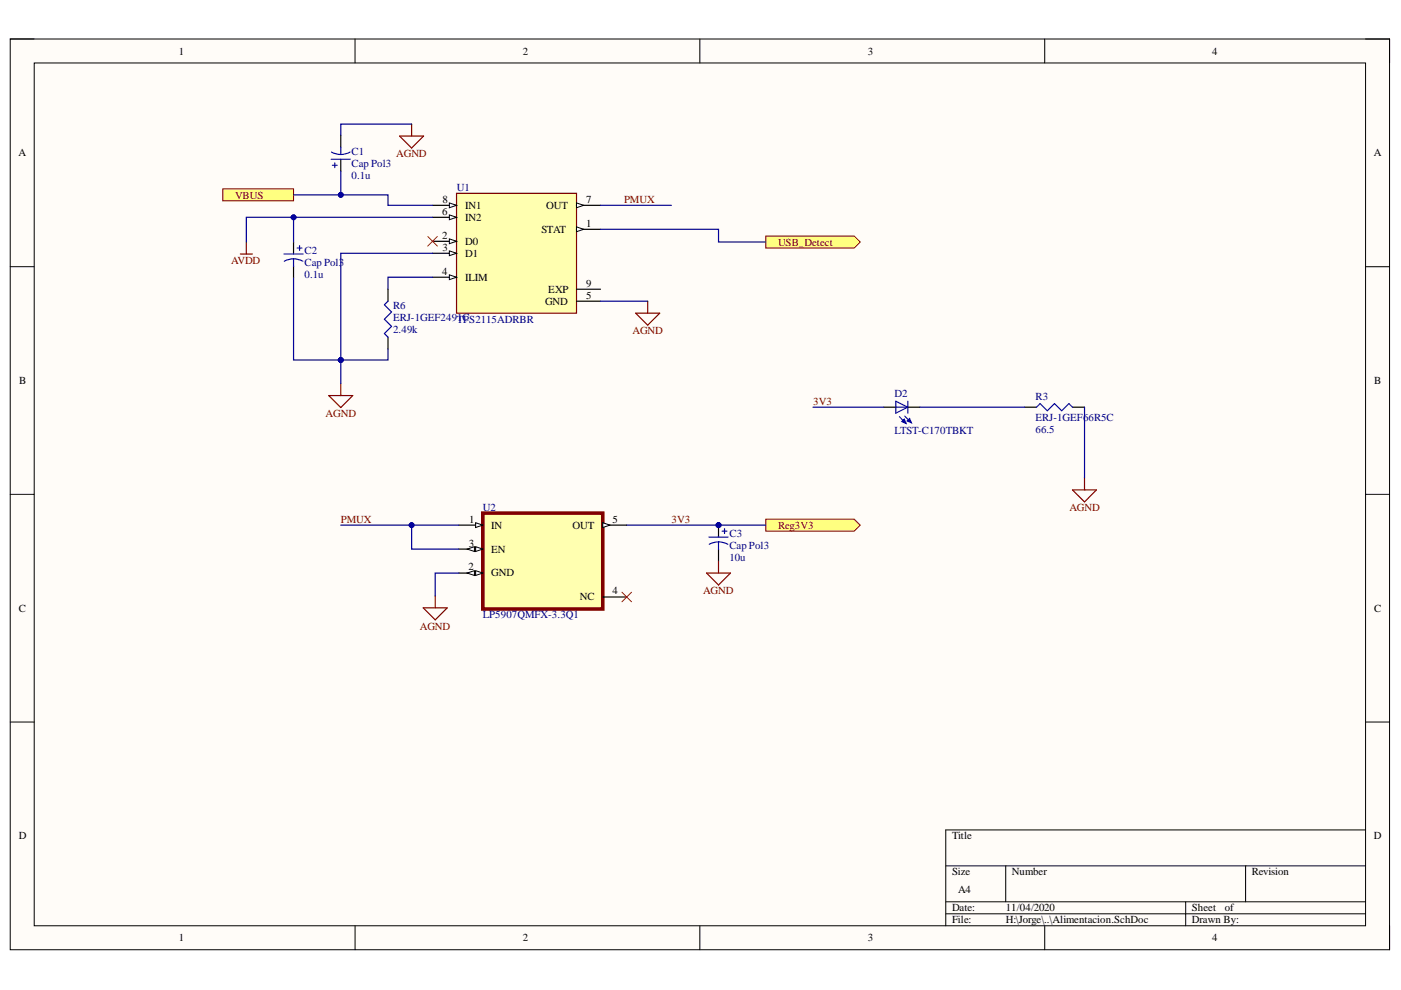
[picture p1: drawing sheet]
<svg xmlns="http://www.w3.org/2000/svg" width="297mm" height="210mm" viewBox="0 0 297 210" stroke-linecap="round" stroke-linejoin="round" font-family="sans-serif">
<path d="M2.2 8.3h292.4v193.1h-292.4z" fill-rule="evenodd" fill="#fffcf8"/>
<path d="M2.2 8.3h292.4v193.1h-292.4z" fill="none" stroke="#000" stroke-width=".21"/>
<path d="M7.3 13.4h282.2v182.9h-282.2z" fill-rule="evenodd" fill="#fffcf8"/>
<g fill="none" stroke="#000" stroke-width=".21">
<path d="M2.2 8.3h5.1M7.3 13.4h282.2v182.9h-282.2zM75.3 8.3v5M148.4 8.3v5M221.5 8.3v5.1M289.5 8.3h5.1v5.1M2.2 56.5h5.1M289.5 56.5h5.1M2.2 104.8h5.1M289.5 104.8h5.1M2.2 153.1h5.1M289.5 153.1h5.1"/>
<path d="M289.5 176h-89v20.3M75.3 196.3v5.1M148.4 196.3v5.1M200.5 183.6h89M200.5 191.2h89M200.5 193.7h89M213.2 183.6v7.6M221.5 196.3v5.1M251.4 191.2v5.1M264.1 183.6v7.6M294.6 196.3v5.1"/>
</g>
<path d="M96.8 41h25.4v25.4h-25.4z" fill-rule="evenodd" fill="#ffffb0"/>
<path d="M96.8 41h25.4v25.4h-25.4z" fill="none" stroke="#800000" stroke-width=".25"/>
<path d="M91.7 43.5h5.1" fill="none" stroke="#000" stroke-width=".25"/>
<path d="M95.3 43l1.5 .5-1.5 .5z" fill="#f8fcff"/>
<path d="M95.3 43l1.5 .5-1.5 .5z" fill="none" stroke="#000" stroke-width=".21"/>
<path d="M91.7 46.1h5.1" fill="none" stroke="#000" stroke-width=".25"/>
<path d="M95.3 45.6l1.5 .5-1.5 .5z" fill="#f8fcff"/>
<path d="M95.3 45.6l1.5 .5-1.5 .5z" fill="none" stroke="#000" stroke-width=".21"/>
<path d="M91.7 51.2h5.1" fill="none" stroke="#000" stroke-width=".25"/>
<path d="M95.3 50.7l1.5 .5-1.5 .5z" fill="#f8fcff"/>
<path d="M95.3 50.7l1.5 .5-1.5 .5z" fill="none" stroke="#000" stroke-width=".21"/>
<path d="M91.7 53.7h5.1" fill="none" stroke="#000" stroke-width=".25"/>
<path d="M95.3 53.2l1.5 .5-1.5 .5z" fill="#f8fcff"/>
<path d="M95.3 53.2l1.5 .5-1.5 .5z" fill="none" stroke="#000" stroke-width=".21"/>
<path d="M91.7 58.8h5.1" fill="none" stroke="#000" stroke-width=".25"/>
<path d="M95.3 58.3l1.5 .5-1.5 .5z" fill="#f8fcff"/>
<path d="M95.3 58.3l1.5 .5-1.5 .5z" fill="none" stroke="#000" stroke-width=".21"/>
<path d="M122.2 43.5h5.1" fill="none" stroke="#000" stroke-width=".25"/>
<path d="M122.2 43l1.6 .5-1.6 .5z" fill="#f8fcff"/>
<path d="M122.2 43l1.6 .5-1.6 .5z" fill="none" stroke="#000" stroke-width=".21"/>
<path d="M122.2 48.6h5.1" fill="none" stroke="#000" stroke-width=".25"/>
<path d="M122.2 48.1l1.6 .5-1.6 .5z" fill="#f8fcff"/>
<path d="M122.2 48.1l1.6 .5-1.6 .5z" fill="none" stroke="#000" stroke-width=".21"/>
<path d="M122.2 61.3h5.1M122.2 63.9h5.1" fill="none" stroke="#000" stroke-width=".25"/>
<path d="M102.4 108.8h25.4v20.3h-25.4z" fill-rule="evenodd" fill="#ffffb0"/>
<path d="M102.4 108.8h25.4v20.3h-25.4z" fill="none" stroke="#800000" stroke-width=".76"/>
<path d="M97.3 111.3h5.1" fill="none" stroke="#000" stroke-width=".25"/>
<path d="M100.8 110.8l1.6 .5-1.6 .5z" fill="#f8fcff"/>
<path d="M100.8 110.8l1.6 .5-1.6 .5z" fill="none" stroke="#000" stroke-width=".21"/>
<path d="M97.3 116.4h5.1" fill="none" stroke="#000" stroke-width=".25"/>
<path d="M100.8 115.9l1.6 .5-1.6 .5z" fill="#f8fcff"/>
<path d="M100.8 115.9l1.6 .5-1.6 .5z" fill="none" stroke="#000" stroke-width=".21"/>
<path d="M99.1 116.4l1.5-.5v1z" fill="#f8fcff"/>
<path d="M99.1 116.4l1.5-.5v1z" fill="none" stroke="#000" stroke-width=".21"/>
<path d="M97.3 121.5h5.1" fill="none" stroke="#000" stroke-width=".25"/>
<path d="M100.8 121l1.6 .5-1.6 .5z" fill="#f8fcff"/>
<path d="M100.8 121l1.6 .5-1.6 .5z" fill="none" stroke="#000" stroke-width=".21"/>
<path d="M99.1 121.5l1.5-.5v1z" fill="#f8fcff"/>
<path d="M99.1 121.5l1.5-.5v1z" fill="none" stroke="#000" stroke-width=".21"/>
<path d="M127.8 111.3h5.1" fill="none" stroke="#000" stroke-width=".25"/>
<path d="M127.8 110.8l1.5 .5-1.5 .5z" fill="#f8fcff"/>
<path d="M127.8 110.8l1.5 .5-1.5 .5z" fill="none" stroke="#000" stroke-width=".21"/>
<path d="M127.8 126.6h5.1" fill="none" stroke="#000" stroke-width=".25"/>
<path d="M162.4 50h18.7l1.3 1.3-1.3 1.3h-18.7z" fill-rule="evenodd" fill="#ffff80"/>
<path d="M162.4 50h18.7l1.3 1.3-1.3 1.3h-18.7z" fill="none" stroke="#800000" stroke-width=".21"/>
<path d="M134.8 66.4h5.1l-2.6 2.5zM137.3 63.9v2.5M69.7 83.9h5.1l-2.5 2.5zM72.3 81.3v2.6M89.7 128.9h5.1l-2.5 2.5zM92.3 126.3v2.6" fill="none" stroke="#800000" stroke-width=".25"/>
<path d="M82.3 61.3v2.6M82.3 71.5v2.5" fill="none" stroke="#000" stroke-width=".25"/>
<path d="M82.3 63.9l-.8 .7 1.5 1.5-1.5 1.6 1.5 1.5-1.5 1.5 .8 .8" fill="none" stroke="#00f" stroke-width=".25"/>
<path d="M47.2 40h15v2.6h-15z" fill-rule="evenodd" fill="#ffff80"/>
<path d="M47.2 40h15v2.6h-15z" fill="none" stroke="#800000" stroke-width=".21"/>
<path d="M51 53.9h2.5M52.2 51.3v2.6" fill="none" stroke="#800000" stroke-width=".25"/>
<path d="M131.9 125.6l2 2M133.9 125.6l-2 2" fill="none" stroke="#f00" stroke-width=".21"/>
<path d="M162.4 110.1h18.7l1.3 1.2-1.3 1.3h-18.7z" fill-rule="evenodd" fill="#ffff80"/>
<path d="M162.4 110.1h18.7l1.3 1.2-1.3 1.3h-18.7z" fill="none" stroke="#800000" stroke-width=".21"/>
<path d="M72.3 28.7v2.5M72.3 33.8v2.5M62.2 51.3v2.6M62.2 56.4v2.5" fill="none" stroke="#000" stroke-width=".25"/>
<path d="M70.2 33.8h4.1M70.3 32.2l1.1 .5 .9 .1M70.5 35h1M71 34.5v1.1M72.3 31.2v1.6M74.2 32.2l-1.1 .5-.8 .1M60.2 53.9h4.1M62.2 54.9l.9 .1 1.1 .4M62.2 54.9l-1.2 .2-.7 .3M62.2 54.9v1.5M63 52.6h1M63.5 52.1v1" fill="none" stroke="#00f" stroke-width=".25"/>
<path d="M84.7 28.8h5.1l-2.5 2.6zM87.3 26.3v2.5" fill="none" stroke="#800000" stroke-width=".25"/>
<circle cx="152.3" cy="111.3" r=".51" fill="#000080"/>
<circle cx="152.3" cy="111.3" r=".51" fill="none" stroke="#000080" stroke-width=".21"/>
<path d="M152.3 111.3v2.6" fill="none" stroke="#000" stroke-width=".25"/>
<circle cx="152.3" cy="111.3" r=".51" fill="#000080"/>
<circle cx="152.3" cy="111.3" r=".51" fill="none" stroke="#000080" stroke-width=".21"/>
<path d="M217.2 86.3h2.6M227.4 86.3h2.5M152.3 116.4v2.6" fill="none" stroke="#000" stroke-width=".25"/>
<path d="M189.9 85.1l2.6 1.2-2.6 1.3zM189.9 86.3h2.6M190.7 88.4l1.4 1.4M191.8 88.2l1.4 1.4M192.5 85.1v2.5M219.8 86.3l.7-.7 1.5 1.5 1.6-1.5 1.5 1.5 1.5-1.5 .8 .7M150.3 113.9h4.1M152.3 114.9l.9 .1 1.1 .4M152.3 114.9l-.8 .1-1.1 .4M152.3 114.9v1.5M153.1 112.6h1M153.6 112.1v1" fill="none" stroke="#00f" stroke-width=".25"/>
<path d="M152.3 119v2.5M149.8 121.5h5.1l-2.6 2.5z" fill="none" stroke="#800000" stroke-width=".25"/>
<path d="M191.2 89.4l.5-.5 .4 .9z" fill="#00f"/>
<path d="M191.2 89.4l.5-.5 .4 .9z" fill="none" stroke="#00f" stroke-width=".25"/>
<path d="M192.3 89.2l.6-.5 .3 .9z" fill="#00f"/>
<path d="M192.3 89.2l.6-.5 .3 .9z" fill="none" stroke="#00f" stroke-width=".25"/>
<path d="M187.4 86.3h2.5M192.5 86.3h2.5" fill="none" stroke="#000" stroke-width=".25"/>
<path d="M227.4 103.9h5.1l-2.6 2.5zM229.9 101.3v2.6" fill="none" stroke="#800000" stroke-width=".25"/>
<path d="M90.7 50.1l2 2.1M92.7 50.1l-2 2.1" fill="none" stroke="#f00" stroke-width=".21"/>
<path d="M91.7 46.1h-39.5v5.2M97.3 121.5h-5v4.8" fill="none" stroke="#000080" stroke-width=".25"/>
<circle cx="62.2" cy="46.1" r=".51" fill="#000080"/>
<circle cx="62.2" cy="46.1" r=".51" fill="none" stroke="#000080" stroke-width=".21"/>
<path d="M62.2 58.9v17.4h10.1" fill="none" stroke="#000080" stroke-width=".25"/>
<circle cx="72.2" cy="76.3" r=".51" fill="#000080"/>
<circle cx="72.2" cy="76.3" r=".51" fill="none" stroke="#000080" stroke-width=".21"/>
<path d="M62.2 41.3h20.1v2.2h9.4" fill="none" stroke="#000080" stroke-width=".25"/>
<circle cx="72.2" cy="41.3" r=".51" fill="#000080"/>
<circle cx="72.2" cy="41.3" r=".51" fill="none" stroke="#000080" stroke-width=".21"/>
<path d="M72.3 111.3h25" fill="none" stroke="#000080" stroke-width=".25"/>
<circle cx="87.3" cy="111.3" r=".51" fill="#000080"/>
<circle cx="87.3" cy="111.3" r=".51" fill="none" stroke="#000080" stroke-width=".21"/>
<path d="M82.3 74v2.3h-10" fill="none" stroke="#000080" stroke-width=".25"/>
<circle cx="72.2" cy="76.3" r=".51" fill="#000080"/>
<circle cx="72.2" cy="76.3" r=".51" fill="none" stroke="#000080" stroke-width=".21"/>
<path d="M91.7 53.7h-19.4v27.6" fill="none" stroke="#000080" stroke-width=".25"/>
<circle cx="72.2" cy="76.3" r=".51" fill="#000080"/>
<circle cx="72.2" cy="76.3" r=".51" fill="none" stroke="#000080" stroke-width=".21"/>
<path d="M87.3 26.3h-15v2.4M91.7 58.8h-9.4v2.5M87.3 111.3v5.1h10" fill="none" stroke="#000080" stroke-width=".25"/>
<circle cx="87.3" cy="111.3" r=".51" fill="#000080"/>
<circle cx="87.3" cy="111.3" r=".51" fill="none" stroke="#000080" stroke-width=".21"/>
<path d="M127.3 48.6h25v2.7h10.1M127.3 43.5h15M127.3 63.9h10M132.9 111.3h29.5" fill="none" stroke="#000080" stroke-width=".25"/>
<circle cx="152.3" cy="111.3" r=".51" fill="#000080"/>
<circle cx="152.3" cy="111.3" r=".51" fill="none" stroke="#000080" stroke-width=".21"/>
<path d="M72.3 36.3v5M172.4 86.3h15M195 86.3h22.2" fill="none" stroke="#000080" stroke-width=".25"/>
<circle cx="72.2" cy="41.3" r=".51" fill="#000080"/>
<circle cx="72.2" cy="41.3" r=".51" fill="none" stroke="#000080" stroke-width=".21"/>
<path d="M62.2 46.1v5.2M229.9 86.3v15" fill="none" stroke="#000080" stroke-width=".25"/>
<circle cx="62.2" cy="46.1" r=".51" fill="#000080"/>
<circle cx="62.2" cy="46.1" r=".51" fill="none" stroke="#000080" stroke-width=".21"/>
<g font-size="2.3">
<text x="37.9" y="11.6">1</text>
<text x="110.8" y="11.6">2</text>
<text x="184" y="11.6">3</text>
<text x="257" y="11.6">4</text>
<text x="3.9" y="33.1">A</text>
<text x="291.3" y="33.1">A</text>
<text x="93.7" y="45.6">6</text>
<text x="93.8" y="43">8</text>
<text x="98.6" y="44.3">IN1</text>
<text x="98.6" y="46.8">IN2</text>
<text x="115.8" y="44.3">OUT</text>
<text x="124.3" y="43">7</text>
<text x="93.7" y="50.6">2</text>
<text x="93.8" y="53.2">3</text>
<text x="98.6" y="51.9">D0</text>
<text x="114.8" y="49.4">STAT</text>
<text x="124.3" y="48.1">1</text>
<text x="93.7" y="58.2">4</text>
<text x="98.6" y="54.4">D1</text>
<text x="98.6" y="59.5">ILIM</text>
<text x="115.6" y="64.6">GND</text>
<text x="116.2" y="62">EXP</text>
<text x="124.3" y="60.8">9</text>
<text x="124.3" y="63.3">5</text>
<text x="4.1" y="81.4">B</text>
<text x="291.4" y="81.4">B</text>
<text x="99.5" y="110.8">1</text>
<text x="104.1" y="112.1">IN</text>
<text x="121.4" y="112.1">OUT</text>
<text x="129.9" y="110.8">5</text>
<text x="99.4" y="115.9">3</text>
<text x="104.1" y="117.2">EN</text>
<text x="99.3" y="121">2</text>
<text x="104.1" y="122.2">GND</text>
<text x="4" y="129.7">C</text>
<text x="122.9" y="127.3">NC</text>
<text x="129.9" y="126">4</text>
<text x="291.4" y="129.7">C</text>
<text x="4" y="177.9">D</text>
<text x="201.9" y="177.9">Title</text>
<text x="291.3" y="177.9">D</text>
<text x="201.9" y="185.6">Size</text>
<text x="214.5" y="185.6">Number</text>
<text x="265.4" y="185.6">Revision</text>
<text x="203.1" y="189.4">A4</text>
<text x="201.9" y="193.2">Date:</text>
<text x="201.9" y="195.8">File:</text>
<text x="213.3" y="193.2">11/04/2020</text>
<text x="213.3" y="195.8">H:\Jorge\..\Alimentacion.SchDoc</text>
<text x="252.7" y="193.2">Sheet</text>
<text x="252.7" y="195.8">Drawn By:</text>
<text x="259.7" y="193.2">of</text>
<text x="37.9" y="199.6">1</text>
<text x="110.8" y="199.6">2</text>
<text x="184" y="199.6">3</text>
<text x="257" y="199.6">4</text>
</g>
<g font-size="2.3" fill="#000080">
<text x="74.5" y="33">C1</text>
<text x="74.5" y="35.5">Cap Pol3</text>
<text x="74.5" y="38">0.1u</text>
<text x="96.9" y="40.5">U1</text>
<text x="64.5" y="53.8">C2</text>
<text x="64.5" y="58.9">0.1u</text>
<text x="64.5" y="56.4">Cap Pol3</text>
<text x="83.3" y="65.6">R6</text>
<text x="83.3" y="70.7">2.49k</text>
<text x="83.3" y="68.1">ERJ-1GEF249TPS2115ADRBR</text>
<text x="97" y="68.1">1C</text>
<text x="189.7" y="84.3">D2</text>
<text x="219.5" y="84.8">R3</text>
<text x="219.5" y="89.3">ERJ-1GEF66R5C</text>
<text x="189.7" y="92">LTST-C170TBKT</text>
<text x="219.5" y="91.9">66.5</text>
<text x="102.4" y="108.3">U2</text>
<text x="154.6" y="113.9">C3</text>
<text x="154.6" y="118.9">10u</text>
<text x="154.6" y="116.4">Cap Pol3</text>
<text x="102.4" y="131.1">LP5907QMFX-3.3Q1</text>
</g>
<g font-size="2.3" fill="#800000">
<text x="84" y="33.4">AGND</text>
<text x="49.8" y="42.1">VBUS</text>
<text x="132.3" y="43">PMUX</text>
<text x="165" y="52.1">USB_Detect</text>
<text x="49" y="55.9">AVDD</text>
<text x="134.1" y="70.9">AGND</text>
<text x="69" y="88.4">AGND</text>
<text x="172.4" y="85.8">3V3</text>
<text x="72.2" y="110.8">PMUX</text>
<text x="142.4" y="110.8">3V3</text>
<text x="165" y="112.1">Reg3V3</text>
<text x="226.7" y="108.4">AGND</text>
<text x="149.1" y="126">AGND</text>
<text x="89" y="133.5">AGND</text>
</g>
</svg>
